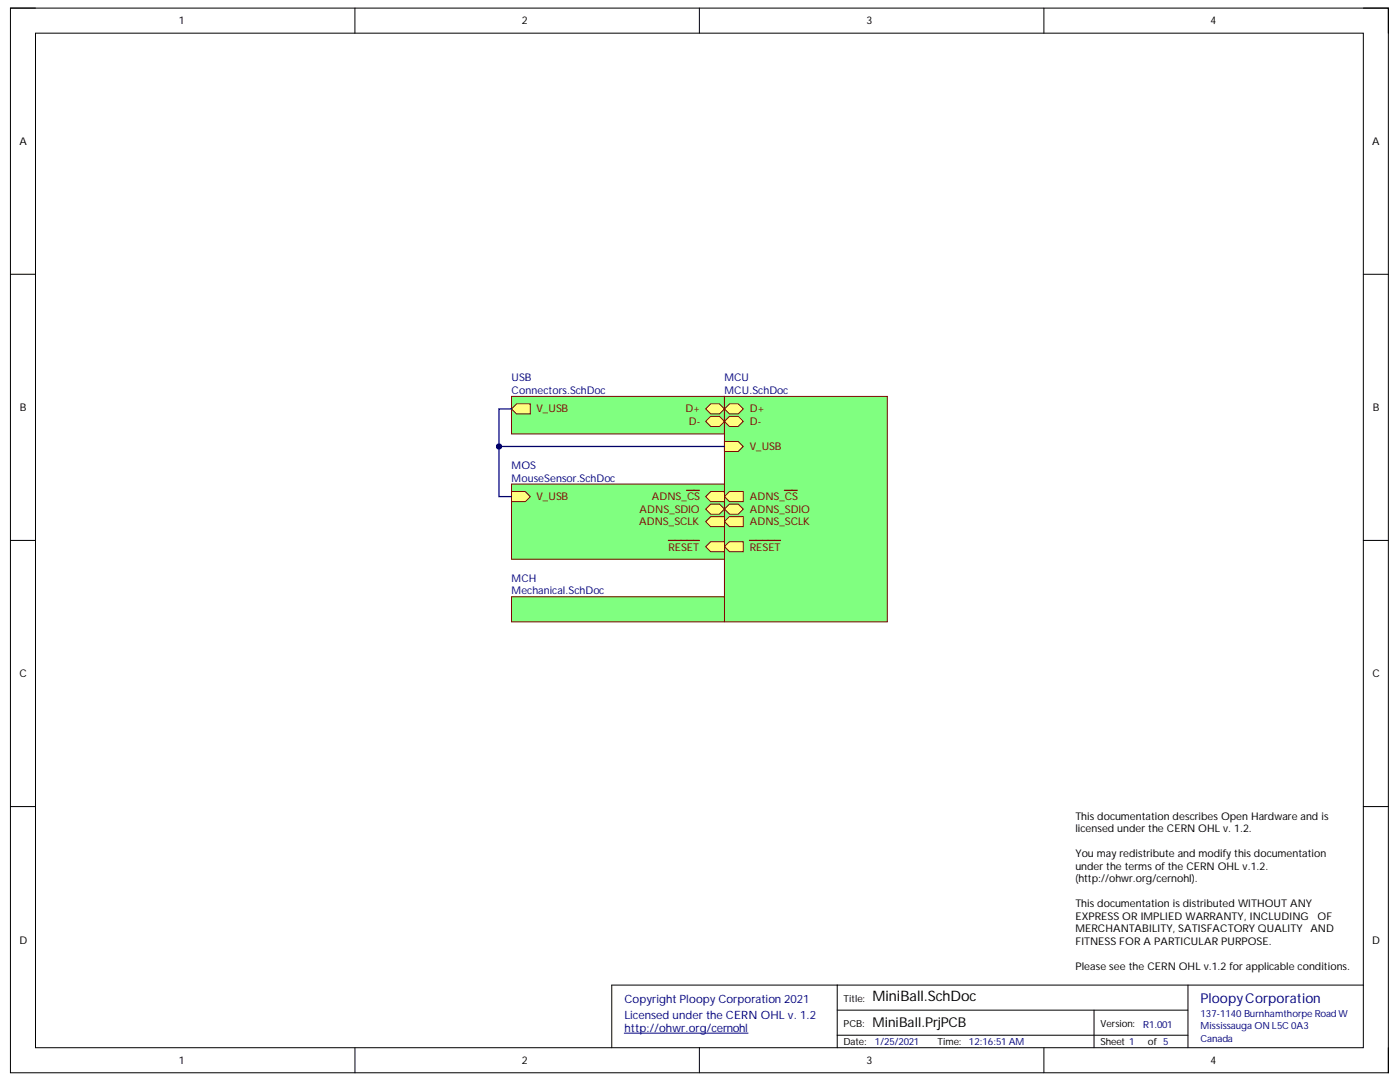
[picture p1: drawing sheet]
<svg xmlns="http://www.w3.org/2000/svg" width="279mm" height="216mm" viewBox="0 0 279 216" stroke-linecap="round" stroke-linejoin="round" font-family="sans-serif">
<path d="M2.1 1.6h275v212.5h-275z" fill="none" stroke="#000" stroke-width=".2"/>
<path d="M7.1 6.6h265v202.5h-265z" fill-rule="evenodd" fill="#fff"/>
<g fill="none" stroke="#000" stroke-width=".2">
<path d="M2.1 1.6h5M7.1 6.6h265v202.5h-265zM70.8 1.6v5M139.6 1.6v5M208.3 1.6v5M272.1 1.6h5v5M2.1 54.7h5M272.1 54.7h5M2.1 107.8h5M272.1 107.8h5M2.1 160.9h5M272.1 160.9h5"/>
<path d="M167.1 196.6v12.5M237.1 196.6v12.5M272.1 196.6h-150v12.5M70.8 209.1v5M139.6 209.1v5M167.1 201.6h70M167.1 206.6h70M208.3 209.1v5M218.3 201.6v7.5M277.1 209.1v5"/>
</g>
<path d="M124.6 206.2h24.7" fill="none" stroke="#000080" stroke-width=".2"/>
<path d="M102.1 79.1h42.5v7.5h-42.5z" fill-rule="evenodd" fill="#80ff80"/>
<path d="M102.1 79.1h42.5v7.5h-42.5z" fill="none" stroke="#800000" stroke-width=".2"/>
<path d="M140.8 81.6l1-1h1.8l1 1-1 1h-1.8z" fill-rule="evenodd" fill="#ffff80"/>
<path d="M140.8 81.6l1-1h1.8l1 1-1 1h-1.8z" fill="none" stroke="#800000" stroke-width=".2"/>
<path d="M102.1 81.6l1-1h2.7v2h-2.7z" fill-rule="evenodd" fill="#ffff80"/>
<path d="M102.1 81.6l1-1h2.7v2h-2.7z" fill="none" stroke="#800000" stroke-width=".2"/>
<path d="M141.8 83.1h1.8l1 1-1 1h-1.8l-1-1z" fill-rule="evenodd" fill="#ffff80"/>
<path d="M141.8 83.1h1.8l1 1-1 1h-1.8l-1-1z" fill="none" stroke="#800000" stroke-width=".2"/>
<path d="M214.6 161.6h55v32.5h-55z" fill-rule="evenodd" fill="#fff"/>
<path d="M214.6 161.6h55v32.5h-55z" fill="none" stroke="#fff" stroke-width=".2"/>
<path d="M144.6 79.1h32.5v45h-32.5z" fill-rule="evenodd" fill="#80ff80"/>
<path d="M144.6 79.1h32.5v45h-32.5z" fill="none" stroke="#800000" stroke-width=".2"/>
<path d="M144.6 81.6l1-1h1.7l1 1-1 1h-1.7z" fill-rule="evenodd" fill="#ffff80"/>
<path d="M144.6 81.6l1-1h1.7l1 1-1 1h-1.7z" fill="none" stroke="#800000" stroke-width=".2"/>
<path d="M145.6 83.1h1.7l1 1-1 1h-1.7l-1-1z" fill-rule="evenodd" fill="#ffff80"/>
<path d="M145.6 83.1h1.7l1 1-1 1h-1.7l-1-1z" fill="none" stroke="#800000" stroke-width=".2"/>
<path d="M144.6 88.1h2.7l1 1-1 1h-2.7z" fill-rule="evenodd" fill="#ffff80"/>
<path d="M144.6 88.1h2.7l1 1-1 1h-2.7z" fill="none" stroke="#800000" stroke-width=".2"/>
<path d="M144.6 109.1l1-1h2.7v2h-2.7z" fill-rule="evenodd" fill="#ffff80"/>
<path d="M144.6 109.1l1-1h2.7v2h-2.7z" fill="none" stroke="#800000" stroke-width=".2"/>
<path d="M149.6 107.8h6.2" fill="none" stroke="#800000" stroke-width=".25"/>
<path d="M144.6 101.6l1-1h1.7l1 1-1 1h-1.7z" fill-rule="evenodd" fill="#ffff80"/>
<path d="M144.6 101.6l1-1h1.7l1 1-1 1h-1.7z" fill="none" stroke="#800000" stroke-width=".2"/>
<path d="M145.6 98.1h2.7v2h-2.7l-1-1z" fill-rule="evenodd" fill="#ffff80"/>
<path d="M145.6 98.1h2.7v2h-2.7l-1-1z" fill="none" stroke="#800000" stroke-width=".2"/>
<path d="M156.5 97.8h2.6" fill="none" stroke="#800000" stroke-width=".25"/>
<path d="M144.6 104.1l1-1h2.7v2h-2.7z" fill-rule="evenodd" fill="#ffff80"/>
<path d="M144.6 104.1l1-1h2.7v2h-2.7z" fill="none" stroke="#800000" stroke-width=".2"/>
<path d="M102.1 119.1h42.5v5h-42.5z" fill-rule="evenodd" fill="#80ff80"/>
<path d="M102.1 119.1h42.5v5h-42.5z" fill="none" stroke="#800000" stroke-width=".2"/>
<path d="M102.1 96.6h42.5v15h-42.5z" fill-rule="evenodd" fill="#80ff80"/>
<path d="M102.1 96.6h42.5v15h-42.5z" fill="none" stroke="#800000" stroke-width=".2"/>
<path d="M140.8 109.1l1-1h2.8v2h-2.8z" fill-rule="evenodd" fill="#ffff80"/>
<path d="M140.8 109.1l1-1h2.8v2h-2.8z" fill="none" stroke="#800000" stroke-width=".2"/>
<path d="M133.4 107.8h6.2" fill="none" stroke="#800000" stroke-width=".25"/>
<path d="M102.1 98.1h2.7l1 1-1 1h-2.7z" fill-rule="evenodd" fill="#ffff80"/>
<path d="M102.1 98.1h2.7l1 1-1 1h-2.7z" fill="none" stroke="#800000" stroke-width=".2"/>
<path d="M141.8 98.1h2.8v2h-2.8l-1-1z" fill-rule="evenodd" fill="#ffff80"/>
<path d="M141.8 98.1h2.8v2h-2.8l-1-1z" fill="none" stroke="#800000" stroke-width=".2"/>
<path d="M137 97.8h2.6" fill="none" stroke="#800000" stroke-width=".25"/>
<path d="M140.8 101.6l1-1h1.8l1 1-1 1h-1.8z" fill-rule="evenodd" fill="#ffff80"/>
<path d="M140.8 101.6l1-1h1.8l1 1-1 1h-1.8z" fill="none" stroke="#800000" stroke-width=".2"/>
<path d="M140.8 104.1l1-1h2.8v2h-2.8z" fill-rule="evenodd" fill="#ffff80"/>
<path d="M140.8 104.1l1-1h2.8v2h-2.8z" fill="none" stroke="#800000" stroke-width=".2"/>
<path d="M102.1 81.6h-2.5v7.5h45" fill="none" stroke="#000080" stroke-width=".25"/>
<circle cx="99.6" cy="89.1" r=".5" fill="#000080"/>
<circle cx="99.6" cy="89.1" r=".5" fill="none" stroke="#000080" stroke-width=".2"/>
<path d="M99.6 89.1v10h2.5" fill="none" stroke="#000080" stroke-width=".25"/>
<circle cx="99.6" cy="89.1" r=".5" fill="#000080"/>
<circle cx="99.6" cy="89.1" r=".5" fill="none" stroke="#000080" stroke-width=".2"/>
<text font-size="2.9" x="174.1" y="199.8">MiniBall.SchDoc</text>
<text font-size="2.7" fill="#000080" x="239.6" y="200.1">PloopyCorporation</text>
<text font-size="2.7" x="174.1" y="204.8">MiniBall.PrjPCB</text>
<g font-size="2.3" fill="#000080">
<text x="124.6" y="200.2">Copyright Ploopy Corporation 2021</text>
<text x="124.6" y="203.4">Licensed under the CERN OHL v. 1.2</text>
<text x="124.6" y="205.9">http://ohwr.org/cernohl</text>
</g>
<g font-size="2.1">
<text x="35.7" y="4.8">1</text>
<text x="104.1" y="4.8">2</text>
<text x="172.9" y="4.8">3</text>
<text x="241.6" y="4.8">4</text>
<text x="3.9" y="28.9">A</text>
<text x="273.8" y="28.9">A</text>
<text x="4" y="82">B</text>
<text x="274" y="82">B</text>
<text x="3.9" y="135.2">C</text>
<text x="273.9" y="135.2">C</text>
<text x="214.6" y="163.6">This documentation describes Open Hardware and is</text>
<text x="214.6" y="166">licensed under the CERN OHL v. 1.2.</text>
<text x="214.6" y="171.1">You may redistribute and modify this documentation</text>
<text x="214.6" y="173.5">under the terms of the CERN OHL v.1.2.</text>
<text x="214.6" y="176.1">(http://ohwr.org/cernohl).</text>
<text x="214.6" y="181.1">This documentation is distributed WITHOUT ANY</text>
<text x="214.6" y="183.5">EXPRESS OR IMPLIED WARRANTY, INCLUDING</text>
<text x="263" y="183.5">OF</text>
<text x="3.9" y="188.3">D</text>
<text x="214.6" y="186.1">MERCHANTABILITY, SATISFACTORY QUALITY</text>
<text x="214.6" y="188.5">FITNESS FOR A PARTICULAR PURPOSE.</text>
<text x="261.5" y="186.1">AND</text>
<text x="273.8" y="188.3">D</text>
<text x="214.6" y="193.6">Please see the CERN OHL v.1.2 for applicable conditions.</text>
<text x="35.7" y="212.3">1</text>
<text x="104.1" y="212.3">2</text>
<text x="172.9" y="212.3">3</text>
<text x="241.6" y="212.3">4</text>
</g>
<g font-size="2.1" fill="#000080">
<text x="102.1" y="76.1">USB</text>
<text x="144.6" y="76.1">MCU</text>
<text x="102.1" y="78.6">Connectors.SchDoc</text>
<text x="144.6" y="78.6">MCU.SchDoc</text>
<text x="102.1" y="93.5">MOS</text>
<text x="102.1" y="96.1">MouseSensor.SchDoc</text>
<text x="102.1" y="116">MCH</text>
<text x="102.1" y="118.6">Mechanical.SchDoc</text>
</g>
<g font-size="2.1" fill="#800000">
<text x="107.1" y="82.3">V_USB</text>
<text x="136.8" y="82.3">D+</text>
<text x="149.6" y="82.3">D+</text>
<text x="137.5" y="84.8">D-</text>
<text x="149.6" y="84.8">D-</text>
<text x="149.6" y="89.8">V_USB</text>
<text x="107.1" y="99.8">V_USB</text>
<text x="130.1" y="99.8">ADNS_CS</text>
<text x="149.6" y="99.8">ADNS_CS</text>
<text x="127.6" y="104.8">ADNS_SCLK</text>
<text x="127.7" y="102.3">ADNS_SDIO</text>
<text x="149.6" y="102.3">ADNS_SDIO</text>
<text x="149.6" y="104.8">ADNS_SCLK</text>
<text x="133.4" y="109.9">RESET</text>
<text x="149.6" y="109.9">RESET</text>
</g>
<g font-size="1.9">
<text x="168.3" y="199.9">Title:</text>
<text x="168.3" y="208.6">Date:</text>
<text x="168.3" y="204.8">PCB:</text>
<text x="187.1" y="208.6">Time:</text>
<text x="219.6" y="204.8">Version:</text>
<text x="219.6" y="208.6">Sheet 1</text>
<text x="229.1" y="208.6">of 5</text>
</g>
<g font-size="1.9" fill="#000080">
<text x="239.6" y="202.9">137-1140 Burnhamthorpe Road W</text>
<text x="174.6" y="208.6">1/25/2021</text>
<text x="193.4" y="208.6">12:16:51 AM</text>
<text x="228.1" y="205.1">R1.001</text>
<text x="239.6" y="205.3">Mississauga ON L5C 0A3</text>
<text x="239.6" y="207.9">Canada</text>
</g>
</svg>
